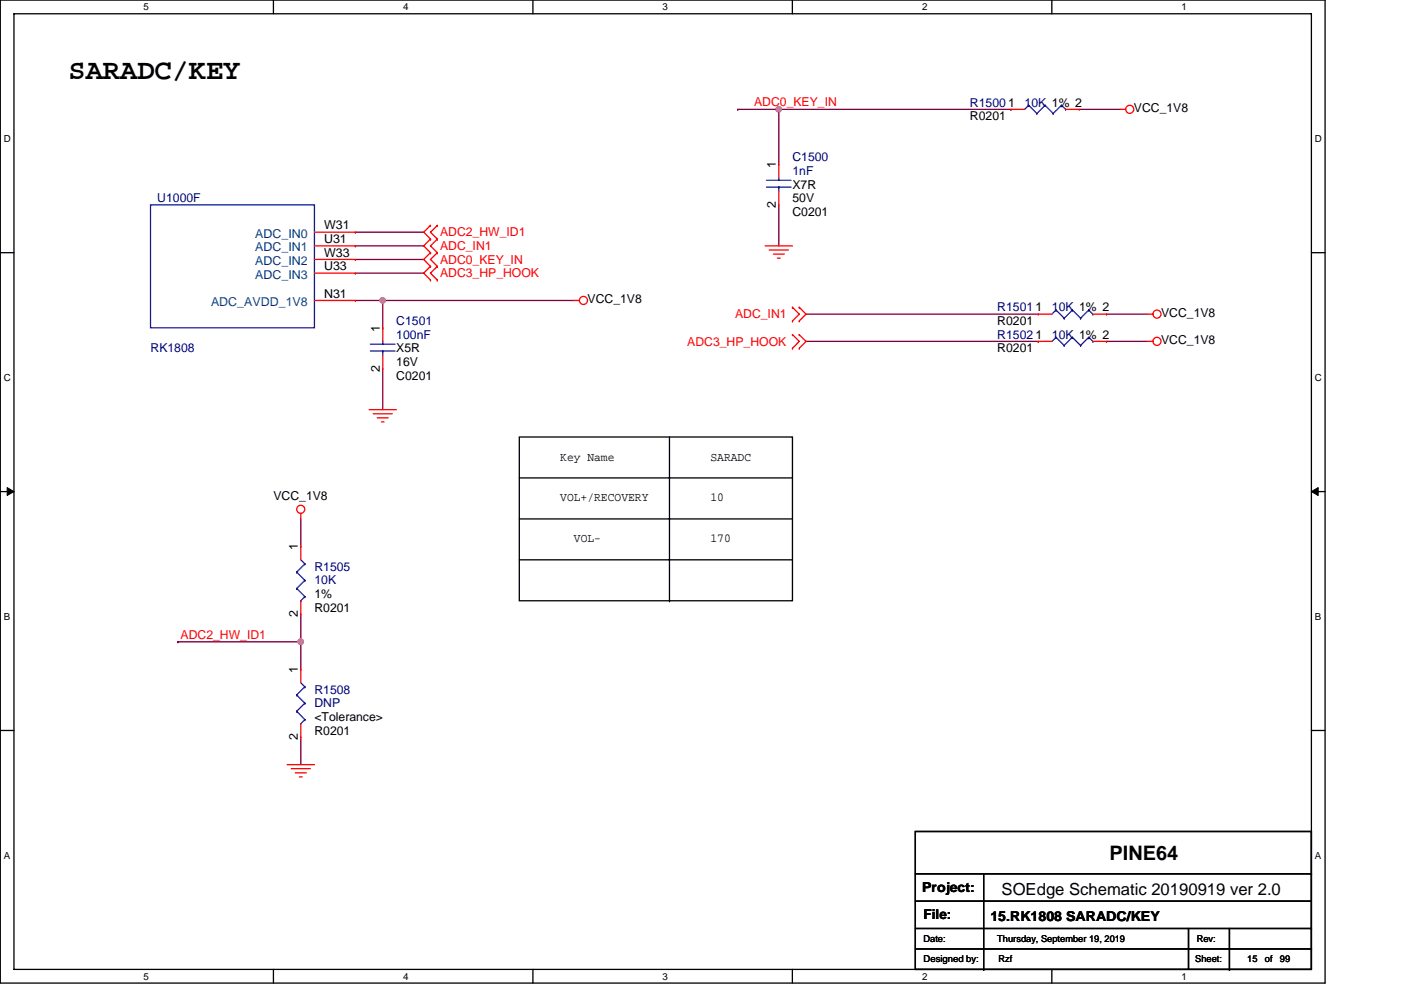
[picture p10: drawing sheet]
<svg xmlns="http://www.w3.org/2000/svg" width="297mm" height="210mm" viewBox="0 0 297 210" stroke-linecap="round" stroke-linejoin="round" font-family="sans-serif">
<path d="M.1 0h280.8v208.5h-280.8zM3 2.9h275v202.7h-275z" fill="none" stroke="#000" stroke-width=".28"/>
<g fill="#fff">
<path d="M30.5 .3h1.1v2.3h-1.1z"/>
<path d="M30.5 205.9h1.1v2.3h-1.1z"/>
</g>
<path d="M58 0v2.9M58 205.6v2.9" fill="none" stroke="#000" stroke-width=".28"/>
<g fill="#fff">
<path d="M85.5 .3h1.1v2.3h-1.1z"/>
<path d="M85.5 205.9h1.1v2.3h-1.1z"/>
</g>
<path d="M113 0v2.9M113 205.6v2.9" fill="none" stroke="#000" stroke-width=".28"/>
<g fill="#fff">
<path d="M140.5 .3h1.1v2.3h-1.1z"/>
<path d="M140.5 205.9h1.1v2.3h-1.1z"/>
</g>
<path d="M168 0v2.9M168 205.6v2.9" fill="none" stroke="#000" stroke-width=".28"/>
<g fill="#fff">
<path d="M195.5 .3h1.2v2.3h-1.2z"/>
<path d="M195.5 205.9h1.2v2.3h-1.2z"/>
</g>
<path d="M223 0v2.9M223 205.6v2.9" fill="none" stroke="#000" stroke-width=".28"/>
<g fill="#fff">
<path d="M250.5 .3h1.2v2.3h-1.2z"/>
<path d="M250.5 205.9h1.2v2.3h-1.2z"/>
<path d="M.8 28.3h1.5v2.3h-1.5z"/>
<path d="M278.8 28.3h1.5v2.3h-1.5z"/>
<path d="M.8 78.9h1.5v2.3h-1.5z"/>
<path d="M278.8 78.9h1.5v2.3h-1.5z"/>
</g>
<path d="M.1 53.6h2.9M278 53.6h2.9" fill="none" stroke="#000" stroke-width=".28"/>
<g fill="#fff">
<path d="M.8 129.6h1.4v2.3h-1.4z"/>
<path d="M278.8 129.6h1.4v2.3h-1.4z"/>
</g>
<path d="M.1 104.3h2.9M278 104.3h2.9" fill="none" stroke="#000" stroke-width=".28"/>
<g fill="#000" stroke="#000" stroke-width=".21">
<path d="M1.5 103.4l1.5 .9-1.5 .8z" fill-rule="evenodd"/>
<path d="M278 104.3l1.5-.9v1.7z" fill-rule="evenodd"/>
</g>
<g fill="#fff">
<path d="M.8 180.3h1.4v2.3h-1.4z"/>
<path d="M278.8 180.3h1.4v2.3h-1.4z"/>
</g>
<g fill="none" stroke="#000" stroke-width=".28">
<path d="M110.1 92.7h57.9v34.7h-57.9zM141.9 92.7v34.7M110.1 101.4h57.9M110.1 110.1h57.9M110.1 118.7h57.9M141.9 127.4h.1M.1 154.9h2.9M278 154.9h2.9M194.1 176.4h83.9v29.2h-83.9zM194.1 185.3h83.9M194.1 191.1h83.9M194.1 196.9h83.9"/>
<path d="M208.6 185.3v20.3M252 196.9v8.7M260.7 196.9v8.7M278 185.3h.1M278 196.9h.1M194.1 201.3h83.9M208.6 205.6h.1M260.7 205.6h.1M278 201.3h.1"/>
</g>
<g fill="none" stroke="#800040" stroke-width=".28">
<path d="M156.4 23.2h.1M156.4 23.2h57.9M165.1 23.2v11.6M214.3 23.2h.1M228.8 23.2h8.7M75.4 49.3h14.4M75.4 57.9h14.4M75.4 55h14.4M75.4 52.2h14.4M165.1 43.5v8.7M75.4 63.7h46.3M81.1 63.7h.1"/>
<path d="M81.1 63.7v5.8M81.1 78.2v8.7M170.9 66.6h49.2M170.9 72.4h49.2M220.1 72.4h.1M234.6 66.6h8.7M234.6 72.4h8.7M63.8 110.1v5.7M37.7 136.1h.1M37.7 136.1h26.1M63.8 130.3v11.6M63.8 156.4v5.8"/>
</g>
<g fill="#f0f" stroke="#f0f" stroke-width=".28">
<circle cx="81.1" cy="63.7" r=".57"/>
<circle cx="165.1" cy="23.2" r=".57"/>
<circle cx="63.8" cy="136.1" r=".57"/>
</g>
<g fill="none" stroke="#f00" stroke-width=".28">
<path d="M165.1 34.8h.1M165.1 34.8v2.9M214.3 23.2h.1M214.3 23.2h2.9M225.9 23.2h2.9M228.8 23.2h.1M237.5 23.2h1.2M66.7 52.2h8.7M66.7 55h8.7M66.7 57.9h8.7M66.7 49.3h8.7M75.4 55h.1"/>
<path d="M75.4 57.9h.1M75.4 52.2h.1M75.4 49.3h.1M91.3 47.8h.1M91.3 50.7h.1M91.3 56.5h.1M91.3 59.4h.1M91.3 53.6h.1M91.3 47.8l-1.5 1.5 1.5 1.4M91.3 56.5l-1.5 1.4 1.5 1.5M91.3 53.6l-1.5 1.4 1.5 1.5M91.3 50.7l-1.5 1.5 1.5 1.4"/>
<path d="M92.7 50.7h.1M92.7 47.8h.1M92.7 59.4h.1M92.7 56.5h.1M92.7 53.6h.1M92.7 47.8l-1.4 1.5 1.4 1.4M92.7 56.5l-1.4 1.4 1.4 1.5M92.7 53.6l-1.4 1.4 1.4 1.5M92.7 50.7l-1.4 1.5 1.4 1.4M162.2 52.2h5.8M163.1 53h4M164 53.9h2.3"/>
<path d="M164.8 54.8h.6M165.1 43.5h.1M165.1 40.6v2.9M66.7 63.7h8.7M75.4 63.7h.1M81.1 69.5h.1M81.1 78.2h.1M81.1 69.5v2.9M81.1 75.3v2.9M121.7 63.7h1.1M168 68.1h.1M168 65.2h.1"/>
<path d="M168 73.9h.1M168 71h.1M168 65.2l1.5 1.4-1.5 1.5M168 71l1.5 1.4-1.5 1.5M169.5 65.2h.1M169.5 68.1h.1M169.5 71h.1M169.5 73.9h.1M169.5 65.2l1.4 1.4-1.4 1.5M169.5 71l1.4 1.4-1.4 1.5M220.1 66.6h.1M220.1 72.4h.1"/>
<path d="M220.1 66.6h2.9M220.1 72.4h2.9M231.7 66.6h2.9M231.7 72.4h2.9M234.6 66.6h.1M234.6 72.4h.1M243.3 66.6h1.2M243.3 72.4h1.2M78.2 86.9h5.8M79.1 87.8h4.1M80 88.6h2.3M80.9 89.5h.5"/>
<path d="M63.8 115.8h.1M63.8 108.9v1.2M63.8 115.8v2.9M63.8 130.3h.1M63.8 127.4v2.9M63.8 141.9h.1M63.8 156.4h.1M63.8 141.9v2.9M63.8 153.5v2.9M60.9 162.2h5.8M61.7 163h4.1M62.6 163.9h2.3"/>
<path d="M63.5 164.8h.5"/>
<circle cx="239.5" cy="23.2" r=".86"/>
<circle cx="123.7" cy="63.7" r=".86"/>
<circle cx="245.3" cy="66.6" r=".86"/>
<circle cx="245.3" cy="72.4" r=".86"/>
<circle cx="63.8" cy="108" r=".86"/>
</g>
<g fill="none" stroke="#00f" stroke-width=".28">
<path d="M162.5 39.7h5.2M162.5 38.2h5.2M165.1 39.7h.1M165.1 37.7v.5M165.1 39.7v.9M218.1 22.3h.1M218.1 22.3l-.9 .9M218.1 22.3l1.7 1.8M219.8 24.1h.1M221.6 22.3h.1M221.6 22.3l-1.8 1.8M221.6 22.3l1.7 1.8"/>
<path d="M223.3 24.1h.1M225.1 22.3h.1M225.1 22.3l-1.8 1.8M225.1 22.3l.8 .9M225.9 23.2h.1M31.9 43.5h34.8v26h-34.8zM78.5 74.4h5.3M78.5 73h5.3M81.1 74.4h.1M81.1 72.4v.6M81.1 74.4v.9M223.9 65.8h.1"/>
<path d="M223.9 71.5h.1M223.9 65.8l-.9 .8M223.9 65.8l1.7 1.7M223.9 71.5l-.9 .9M223.9 71.5l1.7 1.8M225.6 67.5h.1M225.6 73.3h.1M227.4 65.8h.1M227.4 71.5h.1M227.4 65.8l-1.8 1.7M227.4 65.8l1.7 1.7M227.4 71.5l-1.8 1.8"/>
<path d="M227.4 71.5l1.7 1.8M229.1 67.5h.1M229.1 73.3h.1M230.8 65.8h.1M230.8 71.5h.1M230.8 65.8l-1.7 1.7M230.8 65.8l.9 .8M230.8 71.5l-1.7 1.8M230.8 71.5l.9 .9M231.7 66.6h.1M231.7 72.4h.1M63.8 118.7l.8 .9"/>
<path d="M64.6 119.6h.1M64.6 119.6l-1.7 1.7M62.9 121.3h.1M62.9 124.8h.1M62.9 121.3l1.7 1.8M62.9 124.8l1.7 1.8M63.8 127.4h.1M64.6 123.1h.1M64.6 126.6h.1M64.6 123.1l-1.7 1.7M64.6 126.6l-.8 .8M62.9 147.4h.1"/>
<path d="M62.9 150.9h.1M62.9 147.4l1.7 1.7M62.9 150.9l1.7 1.7M63.8 153.5h.1M63.8 144.8l.8 .9M64.6 145.7h.1M64.6 149.1h.1M64.6 152.6h.1M64.6 145.7l-1.7 1.7M64.6 149.1l-1.7 1.8M64.6 152.6l-.8 .9"/>
</g>
<text font-size="6.1" x="14.5" y="16.7">SARADC/KEY</text>
<text font-size="4.2" x="235.3" y="182.4">PINE64</text>
<text font-size="3.5" x="212.4" y="189.8">SOEdge Schematic 20190919 ver 2.0</text>
<g font-size="2.9">
<text x="195.5" y="189.2">Project:</text>
<text x="195.8" y="195">File:</text>
<text x="210" y="195.2">15.RK1808 SARADC/KEY</text>
</g>
<g font-size="2.6" fill="#f00">
<text x="159.9" y="22.5">ADC0_KEY_IN</text>
<text x="93.3" y="50.1">ADC2_HW_ID1</text>
<text x="93.3" y="53">ADC_IN1</text>
<text x="93.3" y="58.8">ADC3_HP_HOOK</text>
<text x="93.3" y="55.9">ADC0_KEY_IN</text>
<text x="155.8" y="67.5">ADC_IN1</text>
<text x="145.7" y="73.3">ADC3_HP_HOOK</text>
<text x="38.3" y="135.4">ADC2_HW_ID1</text>
</g>
<g font-size="2.6" fill="#000080">
<text x="205.7" y="22.6">R1500</text>
<text x="217.2" y="22.6">10K 1% 2</text>
<text x="168" y="34.2">C1500</text>
<text x="168" y="37.1">1nF</text>
<text x="33.4" y="42.9">U1000F</text>
<text x="84" y="69">C1501</text>
<text x="84" y="71.8">100nF</text>
<text x="211.5" y="66.1">R1501</text>
<text x="211.5" y="71.8">R1502</text>
<text x="223" y="66.1">10K 1% 2</text>
<text x="223" y="71.8">10K 1% 2</text>
<text x="31.9" y="74.7">RK1808</text>
<text x="66.7" y="121.1">R1505</text>
<text x="66.7" y="124">10K</text>
<text x="66.7" y="147.1">R1508</text>
<text x="66.7" y="150">DNP</text>
</g>
<g font-size="2.6">
<text x="213.7" y="22.6">1</text>
<text x="240.4" y="23.8">VCC_1V8</text>
<text x="205.7" y="25.5">R0201</text>
<text x="164.5" y="35.6" transform="rotate(-90 164.5 35.6)">1</text>
<text x="168" y="40">X7R</text>
<text x="164.5" y="44" transform="rotate(-90 164.5 44)">2</text>
<text x="168" y="45.8">C0201</text>
<text x="168" y="42.9">50V</text>
<text x="68.7" y="51.6">U31</text>
<text x="68.7" y="48.7">W31</text>
<text x="68.7" y="54.4">W33</text>
<text x="68.7" y="57.3">U33</text>
<text x="68.7" y="63.1">N31</text>
<text x="124.6" y="64.3">VCC_1V8</text>
<text x="80.6" y="70.4" transform="rotate(-90 80.6 70.4)">1</text>
<text x="211.5" y="69">R0201</text>
<text x="219.5" y="66">1</text>
<text x="219.5" y="71.8">1</text>
<text x="246.2" y="67.2">VCC_1V8</text>
<text x="84" y="74.7">X5R</text>
<text x="84" y="77.6">16V</text>
<text x="211.5" y="74.7">R0201</text>
<text x="246.2" y="73">VCC_1V8</text>
<text x="80.6" y="78.8" transform="rotate(-90 80.6 78.8)">2</text>
<text x="84" y="80.5">C0201</text>
<text x="118.8" y="97.7">Key Name</text>
<text x="150.6" y="97.7">SARADC</text>
<text x="58" y="106">VCC_1V8</text>
<text x="118.8" y="106.4">VOL+/RECOVERY</text>
<text x="150.6" y="106.4">10</text>
<text x="63.2" y="116.7" transform="rotate(-90 63.2 116.7)">1</text>
<text x="121.7" y="115">VOL-</text>
<text x="150.6" y="115">170</text>
<text x="63.2" y="130.9" transform="rotate(-90 63.2 130.9)">2</text>
<text x="66.7" y="129.8">R0201</text>
<text x="66.7" y="126.9">1%</text>
<text x="63.2" y="142.8" transform="rotate(-90 63.2 142.8)">1</text>
<text x="66.7" y="155.8">R0201</text>
<text x="66.7" y="152.9">&lt;Tolerance&gt;</text>
<text x="63.2" y="157" transform="rotate(-90 63.2 157)">2</text>
</g>
<g font-size="2.6" fill="#004080">
<text x="54.1" y="53.3">ADC_IN1</text>
<text x="54.1" y="50.4">ADC_IN0</text>
<text x="54.1" y="56.2">ADC_IN2</text>
<text x="54.1" y="59.1">ADC_IN3</text>
<text x="44.7" y="64.9">ADC_AVDD_1V8</text>
</g>
<g font-size="2.1">
<text x="30.5" y="2.2">5</text>
<text x="85.5" y="2.2">4</text>
<text x="140.5" y="2.2">3</text>
<text x="195.5" y="2.2">2</text>
<text x="250.5" y="2.2">1</text>
<text x=".8" y="30.1">D</text>
<text x="278.8" y="30.1">D</text>
<text x=".8" y="80.8">C</text>
<text x="278.8" y="80.8">C</text>
<text x=".8" y="131.4">B</text>
<text x="278.8" y="131.4">B</text>
<text x=".8" y="182.1">A</text>
<text x="278.8" y="182.1">A</text>
<text x="30.5" y="207.8">5</text>
<text x="85.5" y="207.8">4</text>
<text x="140.5" y="207.8">3</text>
<text x="195.5" y="207.8">2</text>
<text x="250.5" y="207.8">1</text>
</g>
<g font-size="2">
<text x="195.8" y="199.9">Date:</text>
<text x="195.8" y="203.9">Designed by:</text>
<text x="211.5" y="199.9">Thursday, September 19, 2019</text>
<text x="211.7" y="203.9">Rzf</text>
<text x="253.4" y="203.9">Sheet:</text>
<text x="253.7" y="199.9">Rev:</text>
<text x="264.4" y="203.9">15</text>
<text x="268.2" y="203.9">of</text>
<text x="271.4" y="203.9">99</text>
</g>
</svg>
